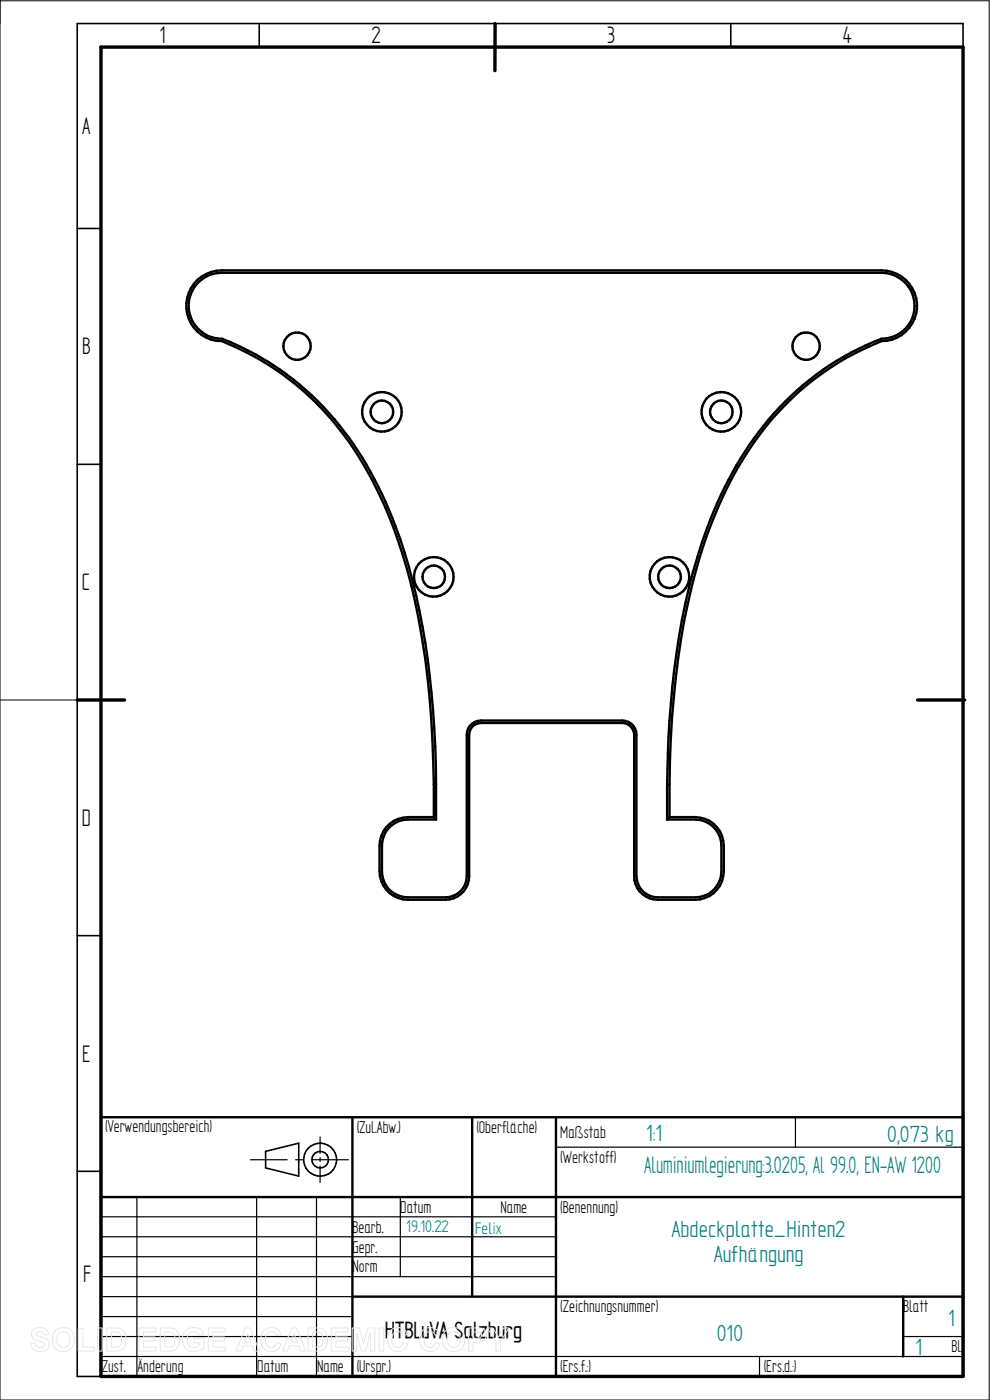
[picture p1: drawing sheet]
<svg xmlns="http://www.w3.org/2000/svg" width="210mm" height="297mm" viewBox="0 0 210 297" stroke-linecap="round" stroke-linejoin="round" font-family="sans-serif">
<path d="M0 0v297h209.8v-296.8h-209.8M0 148.5h16.4" fill="none" stroke="#000" stroke-width=".21"/>
<g fill="none" stroke="#000" stroke-width=".34">
<path d="M55 5v5M105 5v5M155 5v5M204.3 10v-5h-187.9v287h5M16.4 48.5h5M16.4 98.5h5M16.4 148.5h5M16.4 198.5h5M16.4 248.5h5M56.3 244.3l7.1-1.8v7l-7.1-1.7z"/>
<circle cx="67.9" cy="246" r="3.5"/>
<circle cx="67.9" cy="246" r="1.76"/>
</g>
<path d="M21.4 10h182.9v282h-182.9zM105 5v10M16.4 148.5h10M194.6 148.5h10" fill="none" stroke="#000" stroke-width=".72"/>
<g fill="none" stroke="#000" stroke-width=".51">
<path d="M47 72.3a60.8 60.8 0 0 1 31.9 29.5 110 110 0 0 1 10.7 34 200.1 200.1 0 0 1 2.4 30.6M47 72.3a7.5 7.5 0 0 1-7.5-7.4 7.5 7.5 0 0 1 7.5-7.5h140a7.5 7.5 0 0 1 7.5 7.5 7.5 7.5 0 0 1-7.5 7.4M47.1 71.9a61.3 61.3 0 0 1 32.3 29.7 104.7 104.7 0 0 1 10.2 31.3 197.6 197.6 0 0 1 2.9 33.5M47.1 71.9a7 7 0 0 1-7.1-7 7 7 0 0 1 7-7h140a7 7 0 0 1 7 7 7 7 0 0 1-7.1 7M47.1 71.9l-.1 .4M186.9 71.9a60.8 60.8 0 0 0-31.5 28.3 101 101 0 0 0-10.7 31.4 207.3 207.3 0 0 0-3.2 35.2M186.9 71.9l.1 .4M187 72.3a60.1 60.1 0 0 0-30.4 26.7 102.3 102.3 0 0 0-11.5 32.8 204 204 0 0 0-3.1 34.6M92 166.4v7M92 173.4h-5.5a6.1 6.1 0 0 0-6 6v5.5a6 6 0 0 0 6 6h8a5 5 0 0 0 5-5v-30a2.46 2.46 0 0 1 2.5-2.5h30a2.53 2.53 0 0 1 2.5 2.5v30a4.9 4.9 0 0 0 5 5h8a6 6 0 0 0 6-6v-5.5a6.1 6.1 0 0 0-6-6h-5.5M92 173.4l.5 .5M92 166.4h.5"/>
<path d="M92.5 166.4v7.5M92.5 173.9h-6a5.5 5.5 0 0 0-5.5 5.5v5.5a5.4 5.4 0 0 0 5.5 5.5h8a4.5 4.5 0 0 0 4.5-4.5v-30a2.98 2.98 0 0 1 3-3h30a3 3 0 0 1 3 3v30a4.6 4.6 0 0 0 4.5 4.5h8a5.5 5.5 0 0 0 5.5-5.5v-5.5a5.6 5.6 0 0 0-5.5-5.5h-6M141.5 166.8v7.1M142 166.4v7M142 173.4l-.5 .5M142 166.4l-.5 .4M21.4 237h182.9v55h-182.9zM74.8 237v55M100.2 237v38.1M117.9 237v55M21.4 254h182.9M74.8 275.1h129.5"/>
<path d="M191.6 275.1v12.7"/>
<circle cx="63" cy="73.4" r="2.9"/>
<circle cx="171" cy="73.4" r="2.9"/>
<circle cx="81" cy="87.4" r="2.4"/>
<circle cx="81" cy="87.4" r="4.2"/>
<circle cx="153" cy="87.4" r="2.4"/>
<circle cx="153" cy="87.4" r="4.2"/>
<circle cx="92" cy="122.4" r="2.4"/>
<circle cx="92" cy="122.4" r="4.2"/>
<circle cx="142" cy="122.4" r="4.2"/>
<circle cx="142" cy="122.4" r="2.41"/>
</g>
<g fill="none" stroke="#000" stroke-width=".25">
<path d="M47 72.3h.1M47.1 72.1v-.2l.6 .2M48.3 72.3l1 .5M49.9 73.1l.5 .2M186.9 71.9v.2M187 72.3h.1M92 166.4l.2 .1M92.5 165.5v.2M92.5 166v.4M92.5 166.6v.2l-.1-.2M141.5 166.6v.2M141.7 166.4l-.2 .1"/>
<path d="M141.9 166.4h.1M168.7 237v6.4M21.4 258.1h96.5M29 254v38M53.1 246h7.8M54.4 254v38M62.7 246h1.7M66.2 246h7.7M67.1 254v38M67.9 241.2v3.5M67.9 245.6v.8M67.9 247.4v3.5"/>
<path d="M84.9 254v16.8M117.9 243.4h86.4M21.4 270.8h96.5M21.4 266.6h96.5M21.4 262.4h96.5M21.4 275.1h53.4M21.4 279.3h53.4M21.4 287.8h182.9M21.4 283.5h53.4M161.1 287.8v4.2M191.6 283.5h12.7"/>
</g>
<g fill="none" stroke="#e6e6e6" stroke-width=".21">
<path d="M7.1 282.1a2.02 2.02 0 0 1 3.1 .7l.1 .4h-.9a.9 .9 0 0 0-.8-.7 .9 .9 0 0 0-.9 .5l.1 .3 .5 .2a2.15 2.15 0 0 1 2.1 1.4 1.72 1.72 0 0 1-2.3 1.8l-.7-.2-.7-.7-.2-.8 1-.1a1.06 1.06 0 0 0 .9 1 1.06 1.06 0 0 0 1.1-.7 1.66 1.66 0 0 0-1.6-.8 1.37 1.37 0 0 1-.8-2.3zM11.8 282.3a2.46 2.46 0 0 1 3.1-.2 2.46 2.46 0 0 1 .8 3 2.4 2.4 0 0 1-3.1 1.5 2.4 2.4 0 0 1-1.5-3.1l.2-.5zM12.4 282.9a1.39 1.39 0 0 1 1.7-.3 1.39 1.39 0 0 1 .7 1.6 1.41 1.41 0 0 1-1.4 1.7 1.41 1.41 0 0 1-1.3-1.7l.1-.8zM16.6 281.8h1v4h2.4v.8h-3.4zM20.7 281.7h1v4.9h-1zM22.6 281.7h1.9a2.2 2.2 0 0 1 2.2 2.8 2.02 2.02 0 0 1-2.2 2.1h-1.9zM23.6 282.6a1.8 1.8 0 0 1 2 .5 2.09 2.09 0 0 1-.4 2.6l-1.6 .1zM29.5 281.7h3.6v.9h-2.7v1h2.5v.9h-2.5v1.3h2.7v.8h-3.6zM34 281.7h1.8a2.2 2.2 0 0 1 2.3 2.8 2.02 2.02 0 0 1-2.2 2.1h-1.9zM35 282.6a1.8 1.8 0 0 1 1.9 .5 2.09 2.09 0 0 1-.4 2.6l-1.5 .1zM39.4 282.3a2.33 2.33 0 0 1 3.8 .8l-1 .2a1.37 1.37 0 0 0-1.6-.7 1.37 1.37 0 0 0-.9 1.5 1.56 1.56 0 0 0 .8 1.6 1.56 1.56 0 0 0 1.8-.2v-.6h-1.2v-.9h2.2v2a2.65 2.65 0 0 1-3.1 .5 2.65 2.65 0 0 1-1.5-2.7l.3-1zM44.2 281.7h3.6v.9h-2.6v1h2.4v.9h-2.4v1.3h2.7v.8h-3.7z"/>
<path d="M52 281.7h1.1l1.9 4.9h-1l-.4-1.1h-2l-.4 1.1h-1.1zM52.6 282.9l.6 1.8h-1.3zM56 282.3a2.12 2.12 0 0 1 3.6 .8l-1 .2a1.24 1.24 0 0 0-1.6-.7 1.24 1.24 0 0 0-.7 1.6 1.28 1.28 0 0 0 .4 1.4 1.28 1.28 0 0 0 1.6 0l.4-.8 .9 .3a2.19 2.19 0 0 1-2.5 1.6 2.19 2.19 0 0 1-1.8-2.5l.1-.9zM61.9 281.7h1l2 4.9h-1.1l-.4-1.1h-2l-.4 1.1h-1.1zM62.4 282.9l.7 1.8h-1.4zM65.4 281.7h1.8a2.2 2.2 0 0 1 2.3 2.8 2.02 2.02 0 0 1-2.3 2.1h-1.8zM66.3 282.6a1.8 1.8 0 0 1 2 .5 2.09 2.09 0 0 1-.4 2.6l-1.6 .1zM70.3 281.7h3.6v.9h-2.7v1h2.5v.9h-2.5v1.3h2.8v.8h-3.7zM74.7 281.7h1.5l.9 3.4 .9-3.4h1.5v4.9h-.9l-.1-3.8-.9 3.8h-1l-.9-3.8-.1 3.8h-.9zM80.4 281.7h1v4.9h-1zM82.8 282.3a2.12 2.12 0 0 1 3.6 .8l-.9 .2a1.24 1.24 0 0 0-1.6-.7 1.24 1.24 0 0 0-.8 1.6 1.28 1.28 0 0 0 .5 1.4 1.28 1.28 0 0 0 1.5 0l.4-.8 .9 .3a2.19 2.19 0 0 1-2.5 1.6 2.19 2.19 0 0 1-1.7-2.5l.1-.9zM89.6 282.3a2.12 2.12 0 0 1 3.6 .8l-.9 .2a1.24 1.24 0 0 0-1.6-.7 1.24 1.24 0 0 0-.7 1.6 1.28 1.28 0 0 0 .4 1.4 1.28 1.28 0 0 0 1.5 0l.4-.8 1 .3a2.19 2.19 0 0 1-2.6 1.6 2.19 2.19 0 0 1-1.7-2.5l.1-.9z"/>
<path d="M94.6 282.3a2.46 2.46 0 0 1 3.1-.2 2.46 2.46 0 0 1 .8 3 2.4 2.4 0 0 1-3.1 1.5 2.4 2.4 0 0 1-1.4-3.1l.1-.5zM95.2 282.9a1.39 1.39 0 0 1 1.7-.3 1.39 1.39 0 0 1 .7 1.6 1.41 1.41 0 0 1-1.3 1.7 1.41 1.41 0 0 1-1.4-1.7l.1-.8zM99.4 281.7h1.6a1.61 1.61 0 0 1 2.1 1.5 1.62 1.62 0 0 1-2.1 1.6h-.6v1.8h-1zM100.4 282.6a1.62 1.62 0 0 1 1.7 .3 .7 .7 0 0 1-.1 .8 .7 .7 0 0 1-.7 .2h-.9zM103.4 281.7h1.1l1.2 2 1.1-2h1.2l-1.8 2.9v2h-1v-2z"/>
</g>
<g font-size="5.7">
<text x="33.8" y="9.2">1</text>
<text x="78.8" y="9.2">2</text>
<text x="128.8" y="9.2">3</text>
<text x="178.8" y="9.2">4</text>
<text x="17.4" y="28.4">A</text>
<text x="17.4" y="75.2">B</text>
<text x="17.4" y="125.2">C</text>
<text x="17.4" y="175.2">D</text>
<text x="17.4" y="225.2">E</text>
<text x="17.6" y="271.9">F</text>
</g>
<text font-size="5.7" fill="#008080" x="136.7" y="248.7">Aluminiumlegierung:3.0205, Al 99.0, EN-AW 1200</text>
<g font-size="5.6" fill="#008080">
<text x="137.1" y="242">1:1</text>
<text x="188.2" y="242.2">0,073 kg</text>
<text x="142.5" y="262.4">Abdeckplatte_Hinten2</text>
<text x="151.4" y="267.6">Aufhängung</text>
<text x="201.2" y="281.3">1</text>
<text x="152.1" y="284.6">010</text>
<text x="194.2" y="287.4">1</text>
</g>
<text font-size="5.5" x="81.6" y="283.8">HTBLuVA Salzburg</text>
<g font-size="4.1">
<text x="22.3" y="240.2">(Verwendungsbereich)</text>
<text x="75.7" y="240.4">(Zul.Abw.)</text>
<text x="101.1" y="240.4">(Oberfläche)</text>
<text x="118.8" y="241.4">Maßstab</text>
<text x="118.8" y="246.7">(Werkstoff)</text>
<text x="84.9" y="257.3">Datum</text>
<text x="106.2" y="257.3">Name</text>
<text x="118.8" y="257.3">(Benennung)</text>
<text x="74.8" y="261.5">Bearb.</text>
<text x="74.8" y="265.7">Gepr.</text>
<text x="74.8" y="270">Norm</text>
<text x="118.8" y="278.4">(Zeichnungsnummer)</text>
<text x="191.6" y="278.4">Blatt</text>
<text x="201.8" y="286.9">Bl.</text>
<text x="21.6" y="291.1">Zust.</text>
<text x="29.2" y="291.1">Änderung</text>
<text x="54.6" y="291.1">Datum</text>
<text x="67.3" y="291.1">Name</text>
<text x="75.7" y="291.1">(Urspr.)</text>
<text x="118.8" y="291.1">(Ers.f.:)</text>
<text x="162" y="291.1">(Ers.d.:)</text>
</g>
<g font-size="4" fill="#008080">
<text x="86.2" y="261.5">19.10.22</text>
<text x="100.8" y="261.7">Felix</text>
</g>
</svg>
